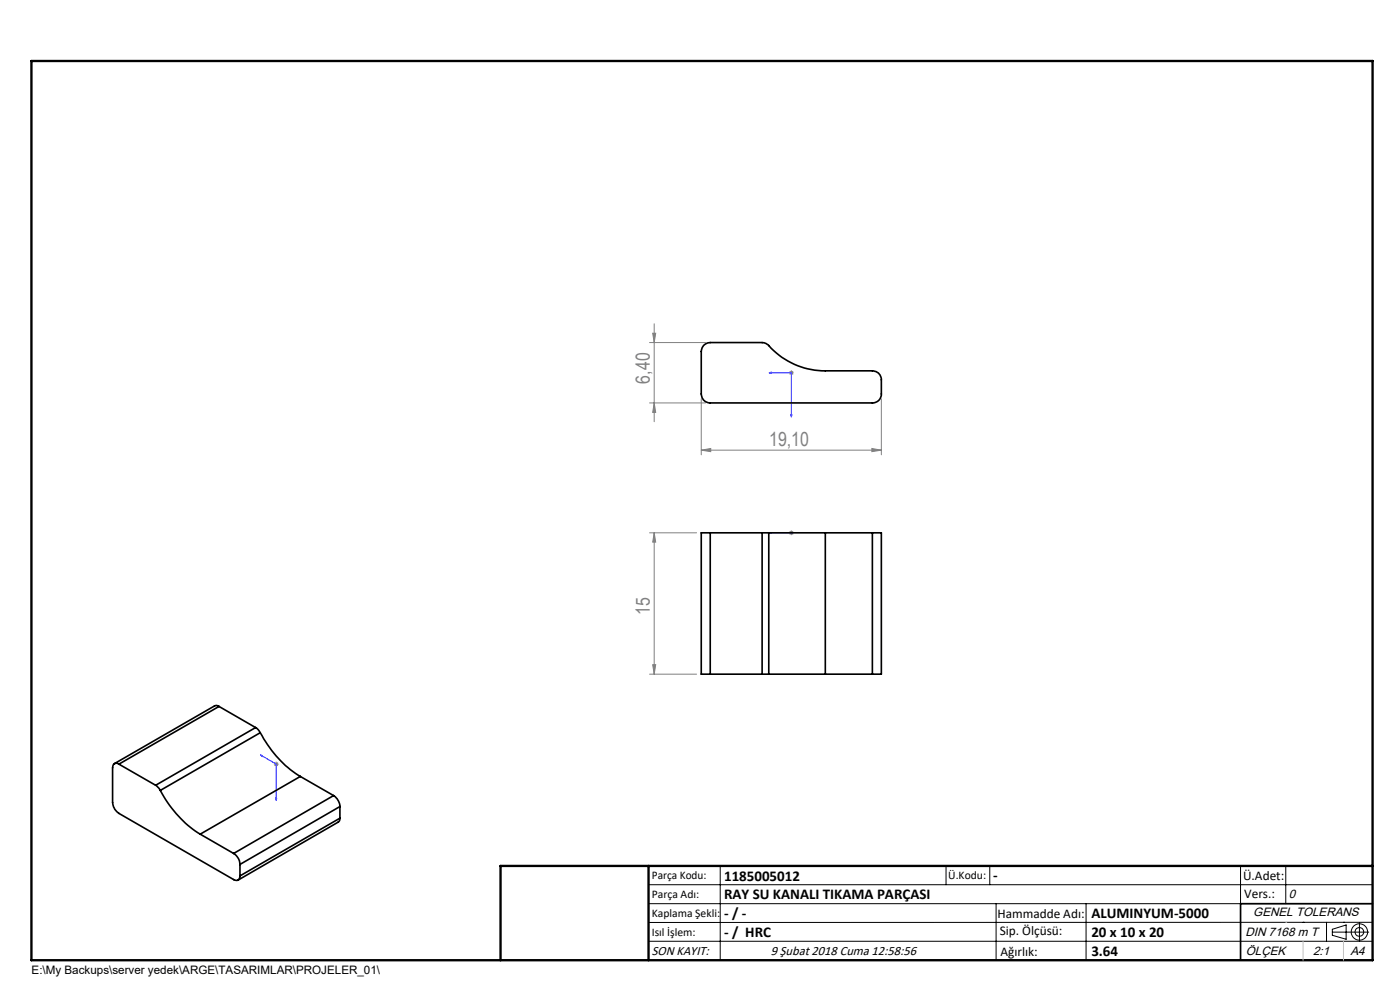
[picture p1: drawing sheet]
<svg xmlns="http://www.w3.org/2000/svg" width="297mm" height="210mm" viewBox="0 0 297 210" stroke-linecap="round" stroke-linejoin="round" font-family="sans-serif">
<g fill="none" stroke="#000" stroke-width=".21">
<path d="M137.6 187.7h153.6M137.6 191.7h153.6M137.6 199.7h153.6M152.8 183.7v20M200.7 183.7v4M210 183.7v4M211.3 191.7v12M230.4 191.7v12M263.2 183.7v20M272.8 183.7v8M276.4 195.6h.1M281.4 195.6v4.1"/>
<path d="M282.6 197.7h7.8M282.6 197.1l3-.9v3l-3-.8zM285 195.6h.1M288.4 195.8v3.8M291.2 195.6l-153.6 .1"/>
<circle cx="288.4" cy="197.7" r="1.74"/>
<circle cx="288.4" cy="197.7" r=".93"/>
</g>
<path d="M163.2 79.1h4.7v9.4M163.2 79.1l.5-.2v.3zM167.7 88h.3l-.1 .5zM163.2 113h4.7M163.2 113h.5h-.5M167.7 113h.3zM167.9 113h.1M55.3 160.2l.3 .1v.1zM55.3 160.2l3.3 1.9v7.7M58.5 169.3l.2 .1-.1 .4z" fill="none" stroke="#00f" stroke-width=".21"/>
<g fill="none" stroke="#808080" stroke-width=".21">
<path d="M137.8 72.7h11.9M138.5 70.7h.6l-.3 2zM138.8 68.7v20.8M167.4 79.1h1M167.5 78.7l.7 .7M167.9 78.6v1M168.2 78.7l-.7 .7M137.8 85.5h11.9M138.8 85.5l.3 2h-.6zM148.8 95.5l2-.4v.7zM148.8 84.6v11.9M148.8 95.5h38.2"/>
<path d="M185 95.1l2 .4-2 .3zM187 84.6v11.9M137.8 113h10M138.8 113l.3 2h-.6zM138.8 113v30M167.4 113h1M167.5 112.7l.7 .7M167.9 112.5v1M168.2 112.7l-.7 .7M137.8 143h10M138.5 141h.6l-.3 2zM58.1 162.1h1"/>
<path d="M58.2 161.7l.7 .7M58.6 161.6v1M58.9 161.7l-.7 .7"/>
</g>
<path d="M106.2 203.7h185" fill="none" stroke="#000" stroke-width=".25"/>
<path d="M291.2 191.7h-28v12" fill="none" stroke="#000" stroke-width=".35"/>
<path d="M6.7 12.9h284.5v190.8h-284.5zM137.6 183.7v20M291.2 183.7h-185v20" fill="none" stroke="#000" stroke-width=".5"/>
<path d="M272.8 195.6h.1M276.4 199.7v4M285 199.7v4" fill="none" stroke="#c0c0c0" stroke-width=".21"/>
<g fill="#00f">
<path d="M163.2 79.1l.5-.2v.3zM167.7 88h.3l-.1 .5z"/>
<path d="M163.2 113h.5zM167.7 113h.3z"/>
<path d="M55.3 160.2l.3 .1v.1zM58.5 169.3l.2 .1-.1 .4z"/>
</g>
<g fill="#808080">
<path d="M148.8 95.5l2-.4v.7zM185 95.1l2 .4-2 .3z"/>
<path d="M138.5 141h.6l-.3 2zM138.8 113l.3 2h-.6z"/>
<path d="M138.5 70.7h.6l-.3 2zM138.8 85.5l.3 2h-.6z"/>
</g>
<g fill="none" stroke="#000" stroke-width=".35">
<path d="M149.2 73.3l.7-.5 .8-.1h11l.9 .2a16.8 16.8 0 0 0 12.5 5.8h10a1.86 1.86 0 0 1 1.9 1.9v3a1.86 1.86 0 0 1-1.9 1.9h-34.4a1.91 1.91 0 0 1-1.9-1.9v-9zM150.7 113h-1.9v30h1.9M150.7 113v30M150.7 113h11M161.7 113h1.4M161.7 113v30M163.1 113h12M163.1 113v30M175.1 113h10M175.1 113v30M185.1 113h1.9v30h-1.9M185.1 113v30"/>
<path d="M46.5 149.9l-.6-.3-.4 .1-21.2 12.3M46.5 149.9l-21.3 12.2M46.5 149.9l7.7 4.4M54.2 154.3l.6 .5 .4 .6M54.2 154.3l-21.2 12.3M55.2 155.4a24.1 24.1 0 0 0 8.5 9.3M55.2 155.4l-21.2 12.3M150.7 143h11M161.7 143h1.4M163.1 143h12M175.1 143h10M25.2 162.1a.81 .81 0 0 0-.9-.1 .81 .81 0 0 0-.4 .9v7.3a3.2 3.2 0 0 0 1.3 2.3l24.4 14.1a.81 .81 0 0 0 .9 .1 .81 .81 0 0 0 .4-.9"/>
<path d="M25.2 162.1l7.8 4.5M33 166.6l1 1.1M34 167.7a24.3 24.3 0 0 0 8.5 9.2M42.5 176.9l7.1 4.1M63.7 164.7l-21.2 12.2M63.7 164.7l7.1 4.1M70.8 168.8a3.1 3.1 0 0 1 1.3 2.3M70.8 168.8l-21.2 12.2M72.1 173.6v.3l-.3 .5-21.3 12.3M72.1 171.1l-21.2 12.3M72.1 173.6l-21.2 12.2M72.1 171.1v2.5"/>
<path d="M49.6 181a2.92 2.92 0 0 1 1.3 2.4M50.9 183.4v2.4"/>
</g>
<g font-size="4.1" fill="#808080">
<text x="137.9" y="81.4" transform="rotate(-90 137.9 81.4)">6,40</text>
<text x="163.2" y="94.5">19,10</text>
<text x="137.9" y="130.4" transform="rotate(-90 137.9 130.4)">15</text>
</g>
<g font-size="3.2">
<text x="153.6" y="186.8">1185005012</text>
<text x="153.6" y="190.8">RAY SU KANALI TIKAMA PARÇASI</text>
<text x="210.7" y="186.6">-</text>
<text x="153.6" y="194.8">- / -</text>
<text x="231.5" y="194.8">ALUMINYUM-5000</text>
<text x="153.6" y="198.8">- / HRC</text>
<text x="231.5" y="198.7">20 x 10 x 20</text>
<text x="231.5" y="202.8">3.64</text>
</g>
<g font-size="2.8">
<text x="263.7" y="186.7">Ü.Adet:</text>
<text x="263.9" y="190.5">Vers.:</text>
<text x="211.6" y="194.8">Hammadde Adı:</text>
<text x="138.3" y="202.6">SON KAYIT:</text>
<text x="163.5" y="202.6">9 Şubat 2018 Cuma 12:58:56</text>
<text x="212.1" y="198.4">Sip. Ölçüsü:</text>
<text x="212.2" y="202.7">Ağırlık:</text>
</g>
<g font-size="2.6">
<text x="273.4" y="190.4">0</text>
<text x="265.9" y="194.4">GENEL TOLERANS</text>
<text x="264.2" y="198.5">DIN 7168 m T</text>
<text x="264.3" y="202.6">ÖLÇEK</text>
<text x="278.5" y="202.6">2:1</text>
<text x="286.5" y="202.6">A4</text>
</g>
<g font-size="2.5">
<text x="138.3" y="186.4">Parça Kodu:</text>
<text x="138.3" y="190.5">Parça Adı:</text>
<text x="201.2" y="186.5">Ü.Kodu:</text>
<text x="138.3" y="194.5">Kaplama Şekli:</text>
<text x="138.3" y="198.6">Isıl İşlem:</text>
<text x="6.7" y="206.7">E:\My Backups\server yedek\ARGE\TASARIMLAR\PROJELER_01\</text>
</g>
</svg>
